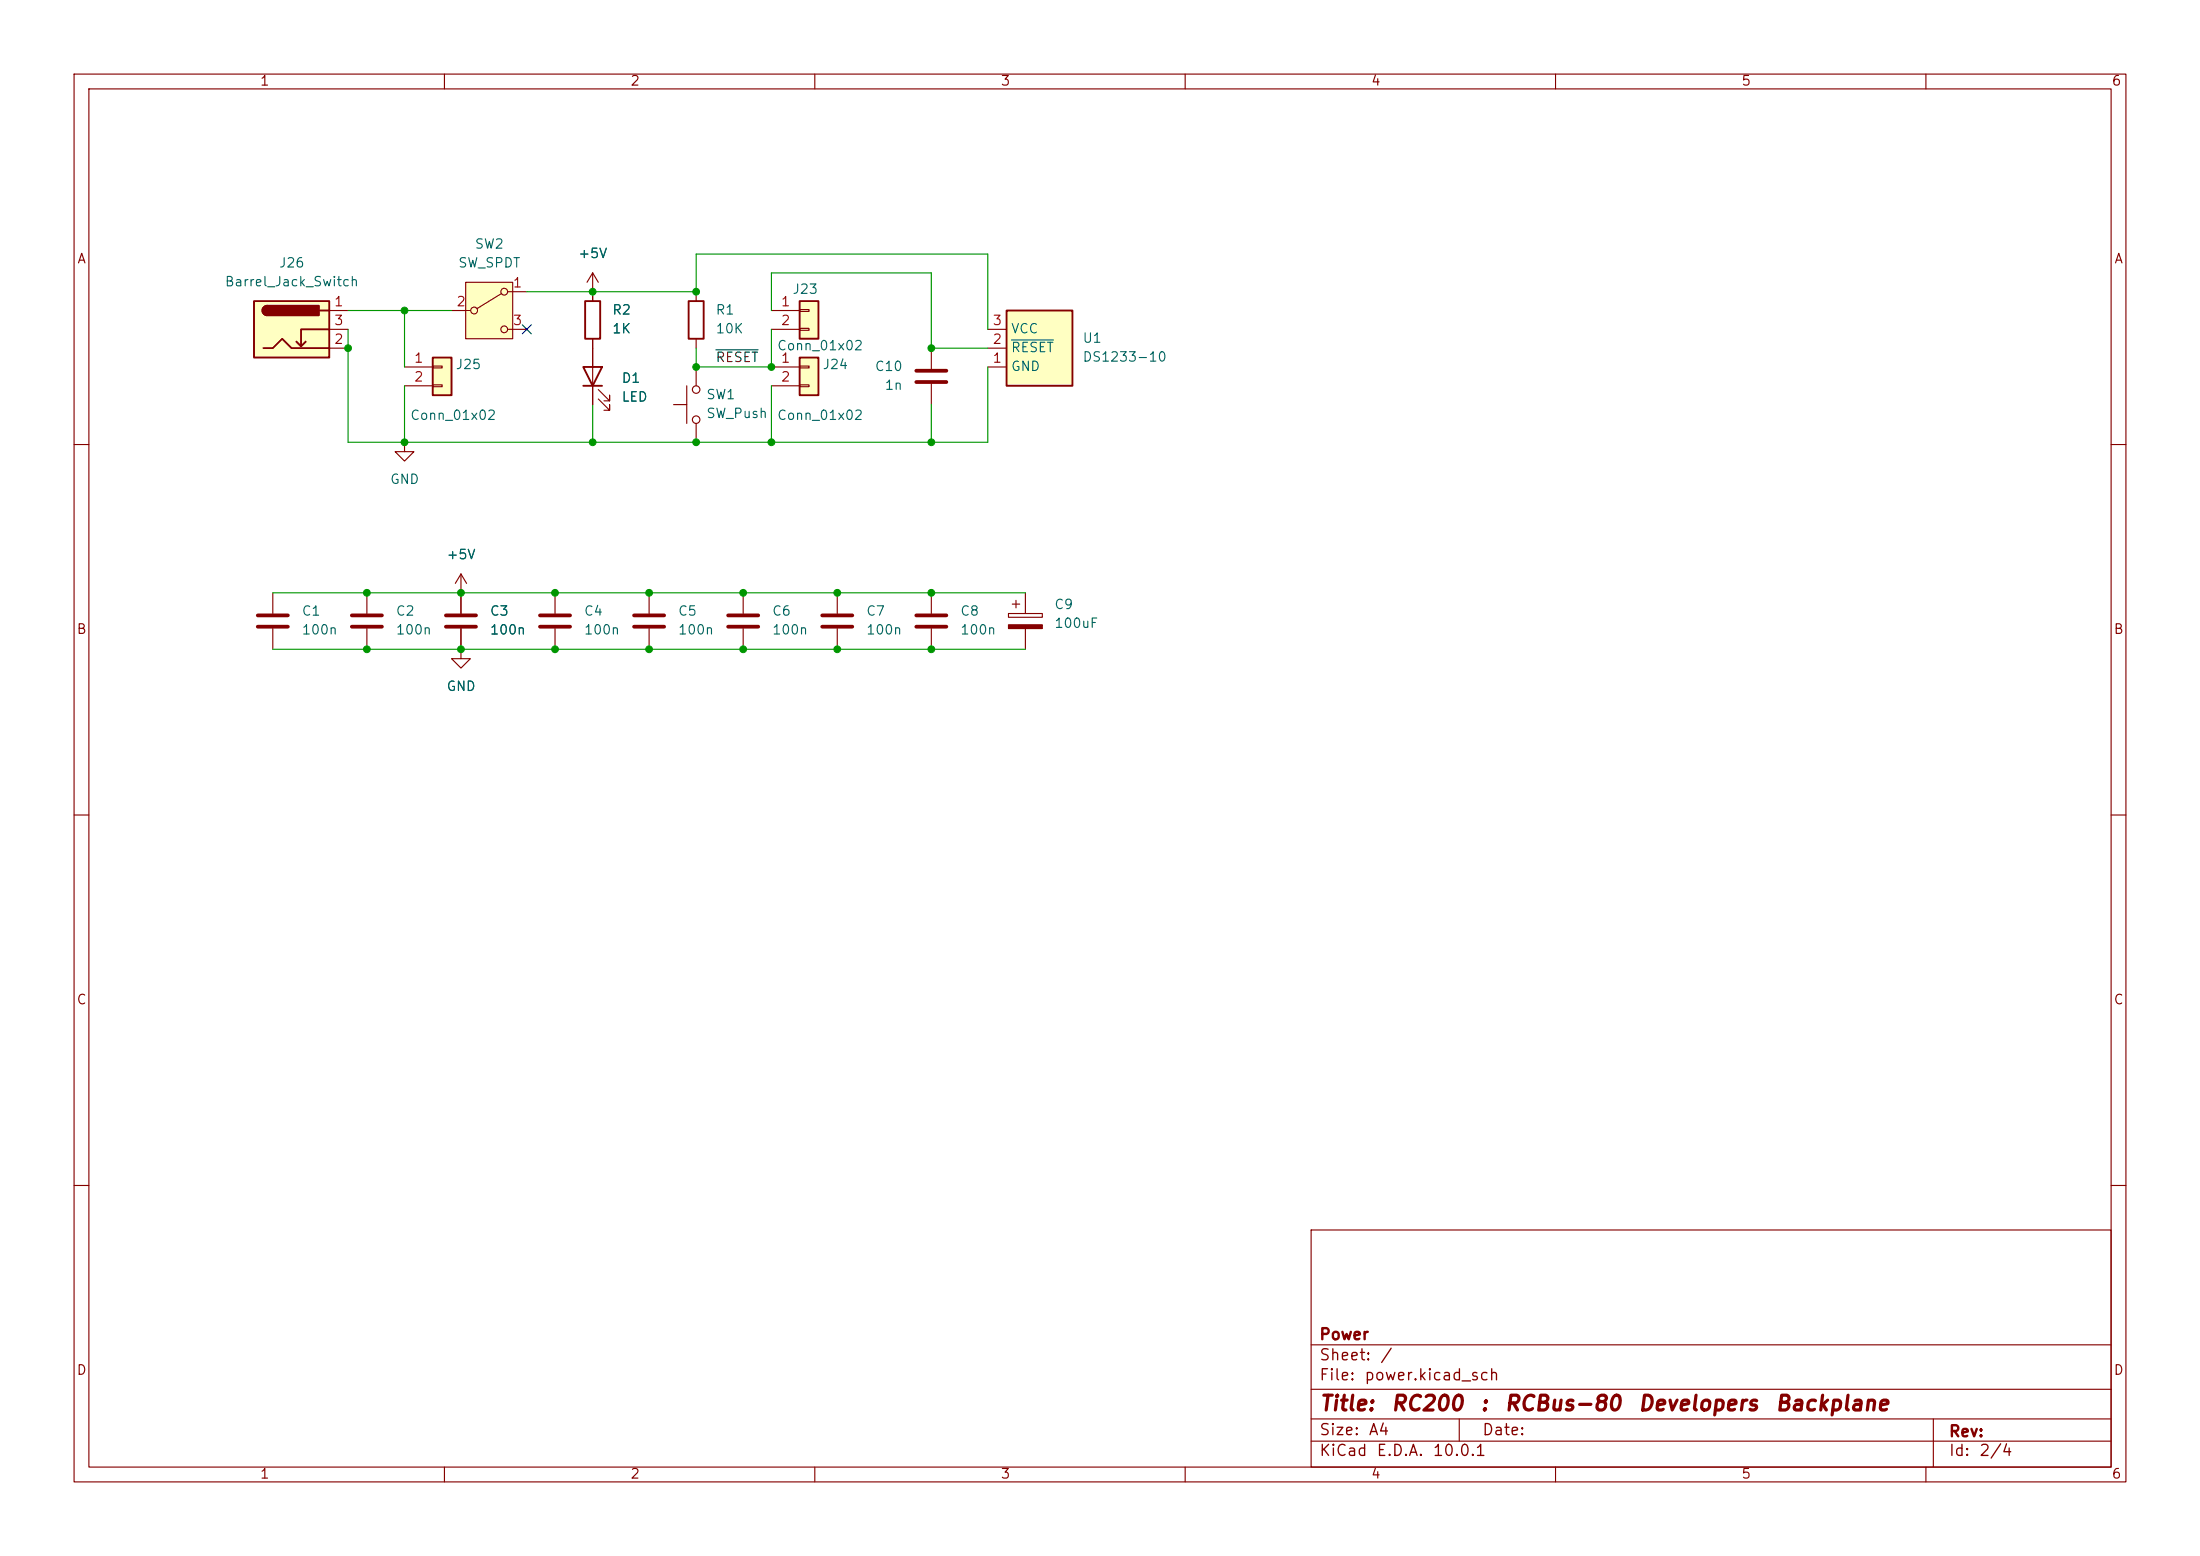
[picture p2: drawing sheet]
<svg xmlns="http://www.w3.org/2000/svg" width="297mm" height="210mm" viewBox="0 0 297 210" stroke-linecap="round" stroke-linejoin="round" font-family="sans-serif">
<g fill="none" stroke="#840000" stroke-width=".15">
<path d="M10 10h277v190h-277zM12 12h273v186h-273zM60 10v2M110 10v2M160 10v2M210 10v2M260 10v2M10 60h2M285 60h2M10 110h2M285 110h2M10 160h2"/>
<path d="M177 166h108v32h-108zM285 160h2M60 198v2M110 198v2M160 198v2M177 194.5h108M177 191.5h108M177 187.5h108M177 181.5h108M197 191.5v3M210 198v2M260 198v2"/>
<path d="M261 191.5v6.5"/>
</g>
<path d="M135.9 41.9h8.9v10.2h-8.9z" fill="#ffffc2"/>
<path d="M135.9 41.9h8.9v10.2h-8.9z" fill="none" stroke="#840000" stroke-width=".25"/>
<path d="M133.3 49.5h2.6M133.3 47h2.6M133.3 44.5h2.6M125.7 80v2.8M125.7 84.8v2.8M136.1 82.8h4.6v.5h-4.6zM136.7 81.5h1M137.2 81v1M138.4 80v2.8M138.4 84.8v2.8" fill="none" stroke="#840000" stroke-width=".15"/>
<path d="M136.5 45.9h5.7" fill="none" stroke="#006464" stroke-width=".15"/>
<path d="M136.1 84.3h4.6v.5h-4.6z" fill="#840000" stroke="#840000" stroke-width=".15"/>
<path d="M123.7 83.1h4.1M123.7 84.6h4.1" fill="none" stroke="#840000" stroke-width=".51"/>
<path d="M62.9 38.1h6.3v7.6h-6.3z" fill="#ffffc2"/>
<g fill="none" stroke="#840000" stroke-width=".15">
<path d="M62.9 38.1h6.3v7.6h-6.3zM67.7 39.6l-3.3 2.1M68.6 39.4h2.5M80 39.4h.1M80 36.8l-.8 1.3M80 36.8l.8 1.3M80 36.8v2.6M54.6 59.7v1.3h1.3l-1.3 1.2-1.3-1.2h1.3M54.6 59.7h.1M61 41.9h2.5M68.6 44.5h2.5M80 47v7.6"/>
<path d="M80.8 53.8l1.5 1.6v-.8v.8h-.8M80.8 52.6l1.5 1.5v-.8v.8h-.8M36.8 80v2.8M36.8 84.8v2.8M74.9 80v2.8M74.9 84.8v2.8"/>
<circle cx="68.1" cy="39.4" r=".46"/>
<circle cx="64" cy="41.9" r=".46"/>
<circle cx="68.1" cy="44.5" r=".46"/>
</g>
<path d="M78.7 49.5h2.6l-1.3 2.6zM78.7 52.1h2.6" fill="none" stroke="#840000" stroke-width=".25"/>
<path d="M34.8 83.1h4.1M34.8 84.6h4.1M72.9 83.1h4.1M72.9 84.6h4.1" fill="none" stroke="#840000" stroke-width=".51"/>
<path d="M34.3 40.6h10.1v7.7h-10.1z" fill="#ffffc2"/>
<path d="M34.3 40.6h10.1v7.7h-10.1zM35.6 47h1.2l1.3-1.3 1.3 1.3h5M36.1 41.3a.64 .64 0 0 0-.7 .6 .64 .64 0 0 0 .7 .6M41.3 46.1l-.7 .6M43.2 41.9h1.2M44.4 44.5h-3.8v2.2l-.6-.6" fill="none" stroke="#840000" stroke-width=".25"/>
<g fill="#840000" stroke="#840000" stroke-width=".25">
<path d="M35.6 41.5l.5-.2v1.2a.63 .63 0 0 1-.6-.3 .63 .63 0 0 1 .1-.7z"/>
<path d="M36.1 41.3h7v1.2h-7z"/>
</g>
<path d="M44.4 41.9h2.6M44.4 47h2.6M44.4 44.5h2.6" fill="none" stroke="#840000" stroke-width=".15"/>
<path d="M58.4 48.3h2.6v5h-2.6z" fill="#ffffc2"/>
<path d="M58.4 48.3h2.6v5h-2.6zM79 40.6h2v5.1h-2zM93 40.6h2v5.1h-2z" fill="none" stroke="#840000" stroke-width=".25"/>
<g fill="none" stroke="#840000" stroke-width=".15">
<path d="M80 39.4v1.2M94 39.4v1.2M54.6 49.5h3.8M54.6 52.1h3.8M58.4 49.4h1.3v.3h-1.3zM58.4 51.9h1.3v.3h-1.3zM80 45.7v1.3M90.9 54.6h1.8M92.7 52.1v5.1M94 45.7v1.3M94 49.5v2.6M94 57.2v2.5"/>
<path d="M125.7 47v2.8M125.7 51.8v2.8M62.2 77.5v5.3M62.2 77.5l-.7 1.2M62.2 77.5l.8 1.2M49.5 80v2.8M49.5 84.8v2.8M62.2 87.6v1.3h1.3l-1.3 1.3-1.2-1.3h1.2M62.2 87.6h.1M62.2 80h.1M62.2 84.8v2.8M87.6 80v2.8"/>
<path d="M87.6 84.8v2.8M100.3 80v2.8M100.3 84.8v2.8M113 80v2.8M113 84.8v2.8"/>
<circle cx="94" cy="56.6" r=".51"/>
<circle cx="94" cy="52.6" r=".51"/>
</g>
<path d="M123.7 50h4.1M123.7 51.6h4.1M47.5 83.1h4.1M47.5 84.6h4.1M60.2 83.1h4.1M60.2 84.6h4.1M85.6 83.1h4.1M85.6 84.6h4.1M98.3 83.1h4.1M98.3 84.6h4.1M111 83.1h4.1M111 84.6h4.1" fill="none" stroke="#840000" stroke-width=".51"/>
<path d="M107.9 40.6h2.6v5.1h-2.6z" fill="#ffffc2"/>
<path d="M107.9 40.6h2.6v5.1h-2.6z" fill="none" stroke="#840000" stroke-width=".25"/>
<path d="M104.1 41.9h3.8M104.1 44.5h3.8M107.9 41.8h1.3v.2h-1.3zM107.9 44.3h1.3v.3h-1.3z" fill="none" stroke="#840000" stroke-width=".15"/>
<path d="M107.9 48.3h2.6v5h-2.6z" fill="#ffffc2"/>
<path d="M107.9 48.3h2.6v5h-2.6z" fill="none" stroke="#840000" stroke-width=".25"/>
<path d="M80 39.4h.1M80 39.4v1.2M80 45.7v3.8M80 52.1v2.5M104.1 49.5h3.8M104.1 52.1h3.8M107.9 49.4h1.3v.3h-1.3zM107.9 51.9h1.3v.3h-1.3zM62.2 87.6h.1M62.2 80h.1M62.2 80v2.8M62.2 84.8v2.8" fill="none" stroke="#840000" stroke-width=".15"/>
<path d="M96.6 47.2h5.7" fill="none" stroke="#0f0f0f" stroke-width=".15"/>
<path d="M71.1 39.4h22.9v-5.1h39.3v10.2M47 41.9h14M47 44.5v15.2h86.3v-10.2M54.6 41.9v7.6M54.6 52.1v7.6M80 54.6v5.1M104.1 41.9v-5.1h21.6v10.2h7.6M104.1 44.5v5h-10.1v-2.5M104.1 52.1v7.6M125.7 54.6v5.1M36.8 80h101.6M36.8 87.6h101.6" fill="none" stroke="#009600" stroke-width=".15"/>
<path d="M70.5 43.8l1.2 1.3M71.7 43.8l-1.2 1.3" fill="none" stroke="#000084" stroke-width=".15"/>
<g fill="#009600" stroke="#009600" stroke-width=".14">
<circle cx="125.7" cy="87.6" r=".46"/>
<circle cx="125.7" cy="80" r=".46"/>
<circle cx="125.7" cy="59.7" r=".46"/>
<circle cx="125.7" cy="47" r=".46"/>
<circle cx="113" cy="80" r=".46"/>
<circle cx="113" cy="87.6" r=".46"/>
<circle cx="100.3" cy="80" r=".46"/>
<circle cx="100.3" cy="87.6" r=".46"/>
<circle cx="49.5" cy="87.6" r=".46"/>
<circle cx="49.5" cy="80" r=".46"/>
<circle cx="54.6" cy="59.7" r=".46"/>
<circle cx="80" cy="59.7" r=".46"/>
<circle cx="74.9" cy="80" r=".46"/>
<circle cx="74.9" cy="87.6" r=".46"/>
<circle cx="54.6" cy="41.9" r=".46"/>
<circle cx="47" cy="47" r=".46"/>
<circle cx="80" cy="39.4" r=".46"/>
<circle cx="62.2" cy="87.6" r=".46"/>
<circle cx="62.2" cy="80" r=".46"/>
<circle cx="94" cy="49.5" r=".46"/>
<circle cx="104.1" cy="59.7" r=".46"/>
<circle cx="94" cy="59.7" r=".46"/>
<circle cx="87.6" cy="80" r=".46"/>
<circle cx="87.6" cy="87.6" r=".46"/>
<circle cx="94" cy="39.4" r=".46"/>
<circle cx="104.1" cy="49.5" r=".46"/>
</g>
<g font-size="2" fill="#840000">
<text x="178" y="190.9">Title:</text>
<text x="187.7" y="190.9">RC200</text>
<text x="199.7" y="190.9">:</text>
<text x="203" y="190.9">RCBus-80</text>
<text x="221" y="190.9">Developers</text>
<text x="239.5" y="190.9">Backplane</text>
</g>
<g font-size="1.5" fill="#840000">
<text x="178" y="184">Sheet:</text>
<text x="178" y="181.2">Power</text>
<text x="186.2" y="184">/</text>
<text x="178" y="186.7">File:</text>
<text x="184.1" y="186.7">power.kicad_sch</text>
<text x="178" y="196.9">KiCad</text>
<text x="178" y="194.1">Size:</text>
<text x="184.7" y="194.1">A4</text>
<text x="185.7" y="196.9">E.D.A.</text>
<text x="193.3" y="196.9">10.0.1</text>
<text x="200" y="194.1">Date:</text>
<text x="263" y="194.3">Rev:</text>
<text x="263" y="196.9">Id:</text>
<text x="267.1" y="196.9">2/4</text>
</g>
<g font-size="1.3" fill="#840000">
<text x="35" y="11.9">1</text>
<text x="85" y="11.9">2</text>
<text x="135" y="11.9">3</text>
<text x="185" y="11.9">4</text>
<text x="235" y="11.9">5</text>
<text x="285" y="11.9">6</text>
<text x="10.3" y="35.9">A</text>
<text x="285.3" y="35.9">A</text>
<text x="10.3" y="85.9">B</text>
<text x="285.3" y="85.9">B</text>
<text x="10.3" y="135.9">C</text>
<text x="285.3" y="135.9">C</text>
<text x="10.3" y="185.9">D</text>
<text x="285.3" y="185.9">D</text>
<text x="35" y="199.9">1</text>
<text x="85" y="199.9">2</text>
<text x="135" y="199.9">3</text>
<text x="185" y="199.9">4</text>
<text x="235" y="199.9">5</text>
<text x="285" y="199.9">6</text>
</g>
<g font-size="1.3" fill="#006464">
<text x="64" y="33.9">SW2</text>
<text x="78" y="35.2">+5V</text>
<text x="30.3" y="39">Barrel_Jack_Switch</text>
<text x="37.6" y="36.4">J26</text>
<text x="61.8" y="36.4">SW_SPDT</text>
<text x="106.9" y="40">J23</text>
<text x="82.6" y="42.8">R2</text>
<text x="82.6" y="45.3">1K</text>
<text x="96.5" y="42.8">R1</text>
<text x="96.5" y="45.3">10K</text>
<text x="104.8" y="47.6">Conn_01x02</text>
<text x="136.4" y="47.9">RESET</text>
<text x="136.4" y="45.3">VCC</text>
<text x="146.1" y="46.6">U1</text>
<text x="61.4" y="50.1">J25</text>
<text x="83.8" y="52">D1</text>
<text x="111" y="50.1">J24</text>
<text x="118" y="50.4">C10</text>
<text x="119.3" y="52.9">1n</text>
<text x="136.4" y="50.4">GND</text>
<text x="146.1" y="49.1">DS1233-10</text>
<text x="55.3" y="57">Conn_01x02</text>
<text x="83.8" y="54.5">LED</text>
<text x="95.3" y="54.2">SW1</text>
<text x="95.3" y="56.7">SW_Push</text>
<text x="104.8" y="57">Conn_01x02</text>
<text x="52.6" y="65.6">GND</text>
<text x="60.2" y="75.8">+5V</text>
<text x="40.6" y="83.4">C1</text>
<text x="53.3" y="83.4">C2</text>
<text x="66" y="83.4">C3</text>
<text x="78.7" y="83.4">C4</text>
<text x="91.4" y="83.4">C5</text>
<text x="104.1" y="83.4">C6</text>
<text x="116.8" y="83.4">C7</text>
<text x="129.5" y="83.4">C8</text>
<text x="142.2" y="82.5">C9</text>
<text x="40.6" y="86">100n</text>
<text x="53.3" y="86">100n</text>
<text x="66" y="86">100n</text>
<text x="78.7" y="86">100n</text>
<text x="91.4" y="86">100n</text>
<text x="104.1" y="86">100n</text>
<text x="116.8" y="86">100n</text>
<text x="129.5" y="86">100n</text>
<text x="142.2" y="85.1">100uF</text>
<text x="60.2" y="93.6">GND</text>
</g>
<g font-size="1.3" fill="#a90000">
<text x="45" y="41.7">1</text>
<text x="61.5" y="41.7">2</text>
<text x="69.1" y="39.1">1</text>
<text x="105.3" y="41.7">1</text>
<text x="45" y="46.7">2</text>
<text x="45" y="44.2">3</text>
<text x="69.1" y="44.2">3</text>
<text x="105.3" y="44.2">2</text>
<text x="133.9" y="46.7">2</text>
<text x="133.9" y="44.2">3</text>
<text x="55.8" y="49.3">1</text>
<text x="55.8" y="51.8">2</text>
<text x="105.3" y="49.3">1</text>
<text x="105.3" y="51.8">2</text>
<text x="133.9" y="49.3">1</text>
</g>
<text font-size="1.3" fill="#0f0f0f" x="96.5" y="49.2">RESET</text>
</svg>
